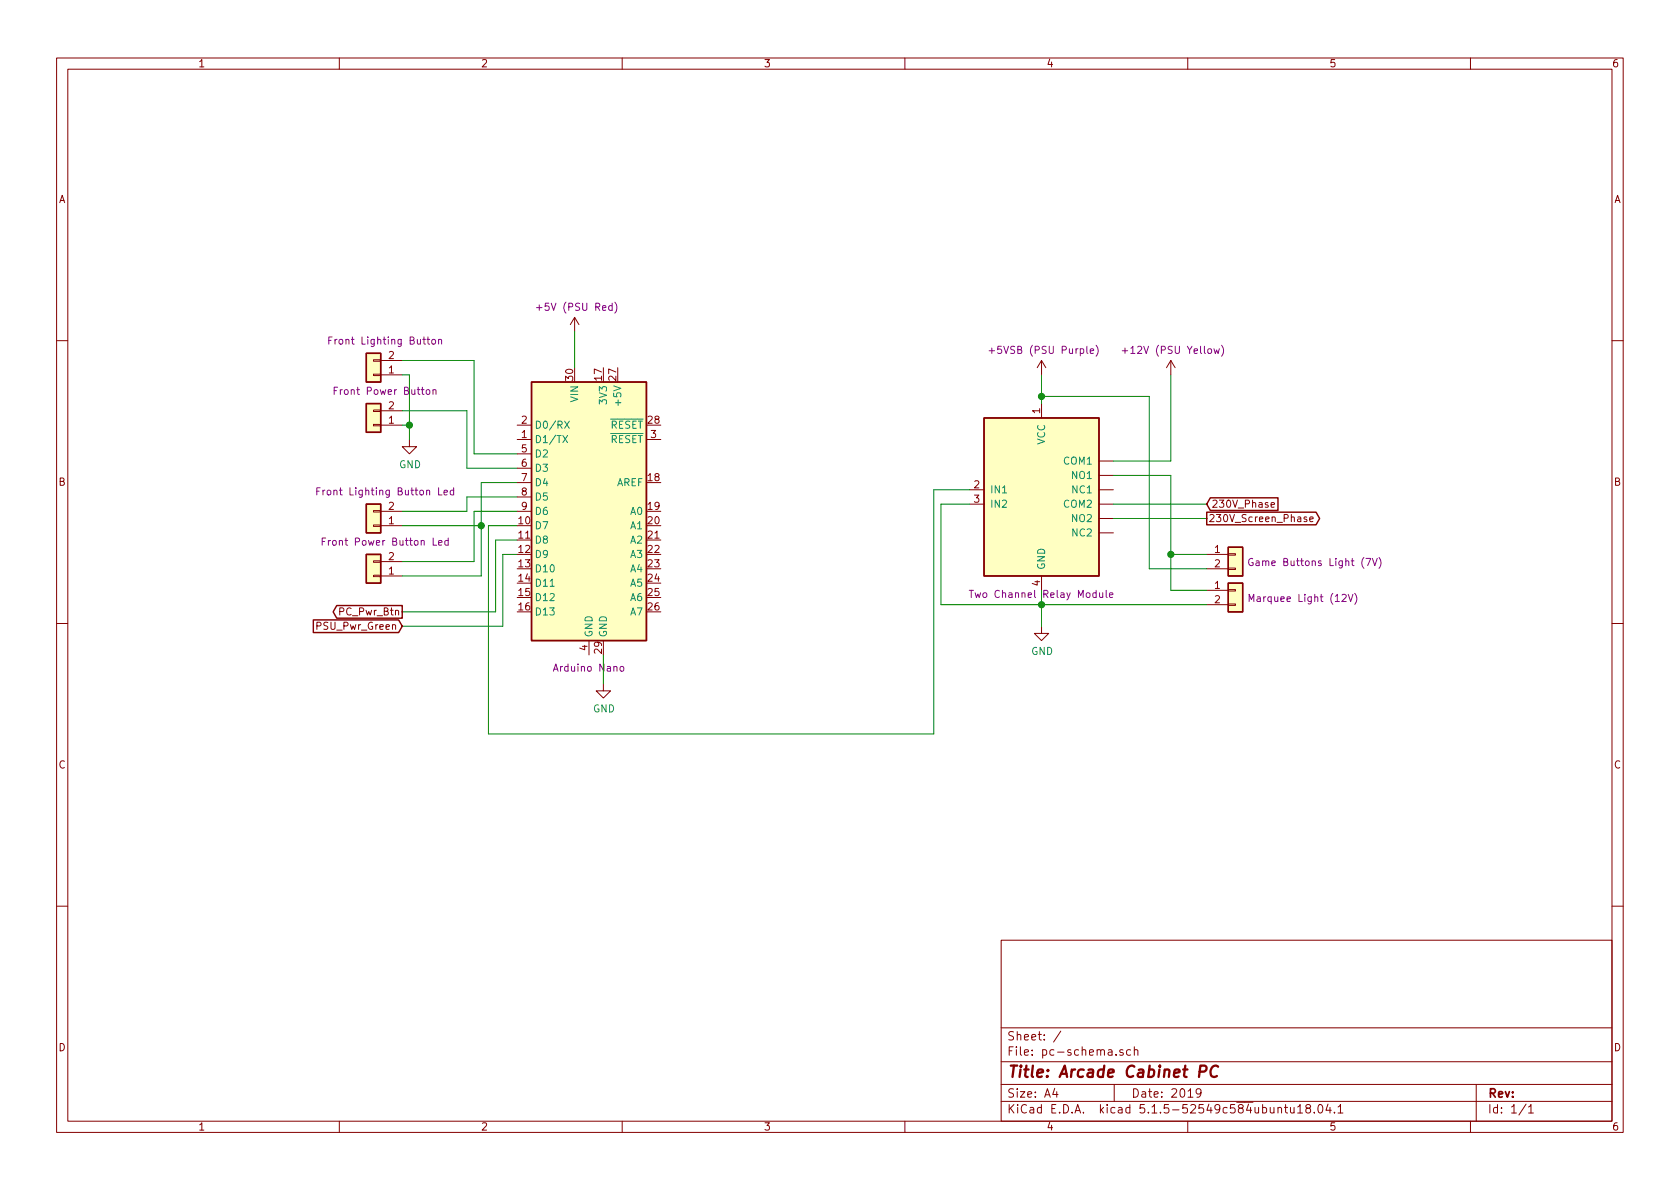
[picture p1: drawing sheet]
<svg xmlns="http://www.w3.org/2000/svg" width="297mm" height="210mm" viewBox="0 0 297 210" stroke-linecap="round" stroke-linejoin="round" font-family="sans-serif">
<g fill="none" stroke="#840000" stroke-width=".18">
<path d="M10 10.3h277v189.9h-277zM12 12.2h273v186.1h-273zM60 10.3v1.9M110 10.3v1.9M160 10.3v1.9M210 10.3v1.9M260 10.3v1.9M101.6 56.1l-.8 1.3M101.6 56.1v2.6M101.6 56.1l.8 1.3M10 60.2h2M66 72.5h1.3v.3h-1.3z"/>
<path d="M66 75.1h1.3v.2h-1.3zM66 63.6h1.3v.3h-1.3zM66 66.2h1.3v.2h-1.3zM67.3 75.2h3.8M67.3 72.6h3.8M67.3 66.3h3.8M67.3 63.7h3.8M72.4 77.7v1.3h1.3l-1.3 1.3-1.3-1.3h1.3M91.4 75.2h2.6M91.4 77.7h2.6M114.3 77.7h2.5M184.1 63.7v2.6"/>
<path d="M184.1 71.4v2.5M184.1 63.7l-.7 1.3M184.1 63.7l.8 1.3M207 63.7l-.8 1.3M207 63.7v2.6M207 63.7l.8 1.3M285 60.2h2M66 99.2h1.3v.2h-1.3zM66 90.3h1.3v.2h-1.3zM66 92.8h1.3v.3h-1.3zM67.3 99.3h3.8M67.3 93h3.8"/>
<path d="M67.3 90.4h3.8M91.4 90.4h2.6M91.4 80.3h2.6M91.4 82.8h2.6M91.4 85.3h2.6M91.4 87.9h2.6M171.4 86.6h2.6M171.4 89.1h2.6M194.3 86.6h2.5M194.3 89.1h2.5M194.3 81.5h2.5M194.3 94.2h2.5"/>
<path d="M194.3 84.1h2.5M194.3 91.7h2.5M213.4 98h3.8M217.2 97.9h1.2v.3h-1.2zM224.7 89.3l.6-.1v-.3h-.4l-.2 .1 .1 .7h.5M231 91.5l-.3-.1-.1 .2v.2l.4 .1v.3h-.4M231.6 91.8l.6-.1-.1-.2-.4-.1-.1 .2v.6h.5M10 110.3h2M66 101.7h1.3v.3h-1.3zM67.3 101.8h3.8M104.1 113.3v2.5M184.1 110.7v1.3h1.3l-1.3 1.3-1.2-1.3h1.2"/>
<path d="M184.1 101.8v2.6M213.4 104.4h3.8M213.4 106.9h3.8M213.4 100.6h3.8M217.2 106.8h1.2v.3h-1.2zM217.2 104.3h1.2v.2h-1.2zM217.2 100.5h1.2v.2h-1.2zM285 110.3h2M106.7 120.9v1.3h1.2l-1.2 1.2-1.3-1.2h1.3M10 160.2h2M177 166.3h108v32h-108zM285 160.2h2"/>
<path d="M60 198.3v1.9M110 198.3v1.9M160 198.3v1.9M177 194.8h108M177 191.8h108M177 187.8h108M177 181.8h108M186.5 192.5l-.4 1h1M186.8 193v1M187.6 182.3l-1.3 2M197 191.8v3M197.3 186.5v.1"/>
<path d="M198.6 185.7a.37 .37 0 0 0-.6 .1v.2l.6 .2v.1l-.2 .3-.4-.1M199.9 185.7l-.4-.1-.3 .3 .1 .6 .2 .1 .4-.1M200.6 185.7a.37 .37 0 0 1 .6 .1v.8M200.6 185.1v1.5M210 198.3v1.9M210.1 194h.8M212.3 193.2l-.2 .3h-.3l-.3-.3v-.4l.1-.2 .5-.1 .2 .2a1.19 1.19 0 0 1-.2 1.2l-.5 .1M226 196l.2-.2 .3 .1 .1 .9M227.1 195.8h.6M227.3 195.3v1.3l.4 .2M228.2 195.8v.9l.4 .1 .2-.1M228.8 195.8v1"/>
<path d="M229.4 195.8l.5-.5v1.5M229.4 196.8h.9M231.2 196l-.3-.2v-.3a.48 .48 0 0 1 .7-.1l.1 .2-.1 .3-.6 .1-.1 .3v.4l.3 .1 .4-.1 .1-.2v-.2l-.3-.3M232.4 196.7v.1M233.1 195.5l.3-.2a.8 .8 0 0 1 .5 .8 .8 .8 0 0 1-.5 .7l-.3-.1-.1-.4zM234.8 195.2l-.4 1.1h1M235.2 195.8v1M235.9 196.7v.1M236.6 195.8l.4-.5v1.5M236.6 196.8h.8M260 198.3v1.9M261 191.8v6.5"/>
<path d="M269.8 195.2l-1.2 2M270.3 195.8l.4-.5v1.5M270.3 196.8h.8"/>
</g>
<path d="M212.1 189.5h.8a.56 .56 0 0 0 .4-.5 .56 .56 0 0 0-.3-.6h-.8l-.2 2M215.4 188.6a.87 .87 0 0 0-1 0 .87 .87 0 0 0-.4 1 .69 .69 0 0 0 .3 .8 .69 .69 0 0 0 .9-.1" fill="none" stroke="#840000" stroke-width=".41"/>
<g fill="none" stroke="#840084" stroke-width=".18">
<path d="M58.7 59.6h-.6v1.3M75.7 59.6v1.1l.3 .2M94.9 54.4h.9M108.7 53.4a1.47 1.47 0 0 1 0 2M58.1 60.2h.4M59.1 69.1h.4M59.7 68.5h-.6v1.2M75.5 69l.3-.1 .1 .1v.7h-.3l-.3-.2zM75.5 60h.5M76.5 60.1l.3-.1 .2 .2-.1 .6-.3 .1-.3-.3zM76.6 69l.1-.1 .3 .1 .1 .7M76.6 68.9v.8"/>
<path d="M77.5 60.1l.2-.1 .3 .1 .1 .8M77.5 60v.9M174.9 62h.9M175.4 61.5v1M192.8 62.1l.6-.1-.1-.3h-.3l-.2 .1v.7h.5M193.8 61.1a1.47 1.47 0 0 1 0 1.9M198.4 62h1M198.9 61.5v1M214.6 61.7l.3 .8 .2-.6 .3 .6 .2-.8M216 61.1a1.47 1.47 0 0 1 0 1.9M56 86.9h.4M56.6 86.3h-.6v1.2"/>
<path d="M57 95.8h.4M57.6 95.1h-.6v1.3M77.5 96l.7-.1-.1-.3h-.4l-.2 .2 .1 .6h.5M77.5 86.3v1.2h.7M78.5 87.1l.6-.1-.1-.3h-.3l-.2 .2 .1 .6h.4M79.2 95.6h-.3l-.3 .2 .2 .6h.4M79.2 95.1v1.3M80.2 86.7h-.4l-.2 .2 .1 .6h.5M80.2 86.3v1.2M221.5 98.8a.59 .59 0 0 0-.7 .6 .59 .59 0 0 0 .7 .6l.1-.5h-.3M241.5 98.7h.9l-.6 1.3M242.6 98.7l.5 1.3 .4-1.3"/>
<path d="M243.8 98.6a1.47 1.47 0 0 1 0 1.9M109.8 117.9h.3l.1 .1v.6l-.3 .1-.3-.2zM171.4 104.4h.7M171.7 104.4v1.3M194.4 104.8l.1 .8 .3 .1 .2-.2M195 104.8v.9M195.6 104.4v1.1l.2 .2M196.2 105.2l.6-.1-.1-.2-.4-.1-.1 .2v.6h.5M220.9 106.4v-1.3l.4 .9 .4-.9v1.3M238.4 105.1l.4 1.3 .4-1.3M239.5 104.9a1.4 1.4 0 0 1 0 2"/>
</g>
<g fill="#ffffc2" stroke="#ffffc2" stroke-width=".18">
<path d="M64.8 71.4h2.5v5h-2.5z"/>
<path d="M64.8 62.5h2.5v5.1h-2.5z"/>
<path d="M64.8 98h2.5v5.1h-2.5z"/>
<path d="M64.8 89.1h2.5v5.1h-2.5z"/>
<path d="M217.2 103.1h2.5v5.1h-2.5z"/>
<path d="M217.2 96.8h2.5v5h-2.5z"/>
<path d="M94 67.6h20.3v45.7h-20.3z"/>
<path d="M174 73.9h20.3v27.9h-20.3z"/>
</g>
<path d="M64.8 71.4h2.5v5h-2.5zM64.8 62.5h2.5v5.1h-2.5zM94 67.6h20.3v45.7h-20.3zM174 73.9h20.3v27.9h-20.3zM64.8 98h2.5v5.1h-2.5zM64.8 89.1h2.5v5.1h-2.5zM213.4 90.6h19.3l.6 1.1-.6 1.1h-19.3zM214 88h12v2.3h-12l-.6-1.2zM217.2 96.8h2.5v5h-2.5zM55.4 109.6h15.1l.6 1.1-.6 1.2h-15.1zM59.5 107.1h11.6v2.2h-11.6l-.6-1.1zM217.2 103.1h2.5v5.1h-2.5z" fill="none" stroke="#840000" stroke-width=".25"/>
<path d="M99.5 77l.9 1.3M99.8 74.5l.9 1.2M100.4 77l-.9 1.3M100.7 74.5l-.9 1.2" fill="none" stroke="#008484" stroke-width=".18"/>
<g fill="none" stroke="#008400" stroke-width=".18">
<path d="M101.6 58.7v6.3M71.1 75.2h1.3M71.1 72.6h11.4v10.2h8.9M71.1 66.3h1.3v11.4M71.1 63.7h12.7v16.6h7.6M184.1 66.3v5.1M184.1 70.1h19.1v30.5h10.2M207 66.3v15.2h-10.2M71.1 93h14M91.4 87.9h-8.9v2.5h-11.4M91.4 90.4h-7.6v8.9h-12.7M91.4 85.3h-6.3v16.5h-14"/>
<path d="M91.4 98h-2.5v12.7h-17.8M91.4 95.5h-3.8v12.7h-16.5M171.4 86.6h-6.3v43.2h-78.7v-36.8h5M171.4 89.1h-5v17.8h47M196.8 84.1h10.2v20.3h6.4M196.8 91.7h16.6M196.8 89.1h16.6M207 98h6.4M106.7 115.8v5.1M184.1 104.4v6.3"/>
</g>
<g fill="#008400" stroke="#008400" stroke-width=".25">
<circle cx="85.1" cy="93" r=".51"/>
<circle cx="72.4" cy="75.2" r=".51"/>
<circle cx="184.2" cy="106.9" r=".51"/>
<circle cx="184.2" cy="70.1" r=".51"/>
<circle cx="207" cy="98" r=".51"/>
</g>
<text font-size="2.8" fill="#840000" x="178" y="190.5">Title: Arcade Cabinet PC</text>
<g font-size="2.1" fill="#840000">
<text x="178" y="184">Sheet: /</text>
<text x="178" y="186.7">File: pc-schema.sch</text>
<text x="178" y="196.9">KiCad E.D.A. kicad 5.1.5-52549c584ubuntu18.04.1</text>
<text x="178" y="194.1">Size: A4</text>
<text x="200" y="194.1">Date: 2019</text>
<text x="263" y="194.1">Rev:</text>
<text x="263" y="196.9">Id: 1/1</text>
</g>
<g font-size="1.8" fill="#840000">
<text x="35" y="11.9">1</text>
<text x="85" y="11.9">2</text>
<text x="135" y="11.9">3</text>
<text x="185" y="11.9">4</text>
<text x="235" y="11.9">5</text>
<text x="285" y="11.9">6</text>
<text x="10.4" y="35.9">A</text>
<text x="285.4" y="35.9">A</text>
<text x="68.7" y="63.5">2</text>
<text x="68.7" y="66">1</text>
<text x="101.3" y="67.3" transform="rotate(-90 101.3 67.3)">30</text>
<text x="106.4" y="67.3" transform="rotate(-90 106.4 67.3)">17</text>
<text x="109" y="67.3" transform="rotate(-90 109 67.3)">27</text>
<text x="68.7" y="74.9">1</text>
<text x="68.7" y="72.4">2</text>
<text x="92.2" y="77.5">1</text>
<text x="92.2" y="74.9">2</text>
<text x="114.6" y="74.9">28</text>
<text x="115.1" y="77.5">3</text>
<text x="183.9" y="73.1" transform="rotate(-90 183.9 73.1)">1</text>
<text x="92.2" y="80">5</text>
<text x="92.2" y="82.5">6</text>
<text x="10.4" y="85.9">B</text>
<text x="92.2" y="85.1">7</text>
<text x="92.2" y="87.6">8</text>
<text x="114.6" y="85.1">18</text>
<text x="172.2" y="86.4">2</text>
<text x="172.2" y="88.9">3</text>
<text x="214.1" y="89.8">230V_Phase</text>
<text x="285.4" y="85.9">B</text>
<text x="68.7" y="92.7">1</text>
<text x="68.7" y="90.2">2</text>
<text x="91.7" y="92.7">10</text>
<text x="91.7" y="95.2">11</text>
<text x="92.2" y="90.2">9</text>
<text x="114.6" y="90.2">19</text>
<text x="114.6" y="92.7">20</text>
<text x="114.6" y="95.2">21</text>
<text x="213.6" y="92.3">230V_Screen_Phase</text>
<text x="68.7" y="101.6">1</text>
<text x="68.7" y="99.1">2</text>
<text x="91.7" y="97.8">12</text>
<text x="91.7" y="100.3">13</text>
<text x="114.6" y="97.8">22</text>
<text x="114.6" y="100.3">23</text>
<text x="214.8" y="97.8">1</text>
<text x="214.8" y="100.3">2</text>
<text x="91.7" y="102.9">14</text>
<text x="91.7" y="105.4">15</text>
<text x="91.7" y="107.9">16</text>
<text x="114.6" y="102.9">24</text>
<text x="114.6" y="105.4">25</text>
<text x="114.6" y="107.9">26</text>
<text x="183.9" y="103.6" transform="rotate(-90 183.9 103.6)">4</text>
<text x="214.8" y="104.1">1</text>
<text x="214.8" y="106.7">2</text>
<text x="56.4" y="111.4">PSU_Pwr_Green</text>
<text x="60.2" y="108.8">PC_Pwr_Btn</text>
<text x="103.9" y="115" transform="rotate(-90 103.9 115)">4</text>
<text x="106.4" y="115.5" transform="rotate(-90 106.4 115.5)">29</text>
<text x="10.4" y="135.9">C</text>
<text x="285.4" y="135.9">C</text>
<text x="10.4" y="185.9">D</text>
<text x="285.4" y="185.9">D</text>
<text x="35" y="199.9">1</text>
<text x="85" y="199.9">2</text>
<text x="135" y="199.9">3</text>
<text x="185" y="199.9">4</text>
<text x="235" y="199.9">5</text>
<text x="285" y="199.9">6</text>
</g>
<g font-size="1.8" fill="#840084">
<text x="95.8" y="55">+5V (PSU Red)</text>
<text x="59" y="60.9">Front Lighting Button</text>
<text x="176" y="62.6">+5VSB (PSU Purple)</text>
<text x="199.6" y="62.6">+12V (PSU Yellow)</text>
<text x="59.8" y="69.8">Front Power Button</text>
<text x="57.2" y="87.6">Front Lighting Button Led</text>
<text x="58.1" y="96.5">Front Power Button Led</text>
<text x="222.1" y="100.1">Game Buttons Light (7V)</text>
<text x="172.7" y="105.7">Two Channel Relay Module</text>
<text x="221.9" y="106.4">Marquee Light (12V)</text>
<text x="98.3" y="118.8">Arduino Nano</text>
</g>
<g font-size="1.8" fill="#008484">
<text x="102.2" y="71" transform="rotate(-90 102.2 71)">VIN</text>
<text x="107.3" y="71.2" transform="rotate(-90 107.3 71.2)">3V3</text>
<text x="109.9" y="71.3" transform="rotate(-90 109.9 71.3)">+5V</text>
<text x="94.5" y="75.8">D0/RX</text>
<text x="107.9" y="75.8">RESET</text>
<text x="70.6" y="82.8">GND</text>
<text x="94.5" y="78.4">D1/TX</text>
<text x="94.5" y="80.9">D2</text>
<text x="94.5" y="83.4">D3</text>
<text x="107.9" y="78.4">RESET</text>
<text x="184.8" y="78.7" transform="rotate(-90 184.8 78.7)">VCC</text>
<text x="188.2" y="82.2">COM1</text>
<text x="94.5" y="86">D4</text>
<text x="94.5" y="88.5">D5</text>
<text x="109" y="86">AREF</text>
<text x="175" y="87.2">IN1</text>
<text x="175" y="89.8">IN2</text>
<text x="188.2" y="89.8">COM2</text>
<text x="189.7" y="84.7">NO1</text>
<text x="189.8" y="87.2">NC1</text>
<text x="94.5" y="93.6">D7</text>
<text x="94.5" y="91.1">D6</text>
<text x="111.5" y="91.1">A0</text>
<text x="111.5" y="93.6">A1</text>
<text x="189.7" y="92.3">NO2</text>
<text x="189.8" y="94.9">NC2</text>
<text x="94.5" y="96.1">D8</text>
<text x="94.5" y="98.7">D9</text>
<text x="94.5" y="101.2">D10</text>
<text x="111.5" y="96.1">A2</text>
<text x="111.5" y="98.7">A3</text>
<text x="111.5" y="101.2">A4</text>
<text x="184.8" y="100.8" transform="rotate(-90 184.8 100.8)">GND</text>
<text x="94.5" y="103.8">D11</text>
<text x="94.5" y="106.3">D12</text>
<text x="111.5" y="103.8">A5</text>
<text x="111.5" y="106.3">A6</text>
<text x="94.5" y="108.8">D13</text>
<text x="104.8" y="112.8" transform="rotate(-90 104.8 112.8)">GND</text>
<text x="107.3" y="112.8" transform="rotate(-90 107.3 112.8)">GND</text>
<text x="111.5" y="108.8">A7</text>
<text x="182.3" y="115.8">GND</text>
<text x="104.9" y="126">GND</text>
</g>
</svg>
